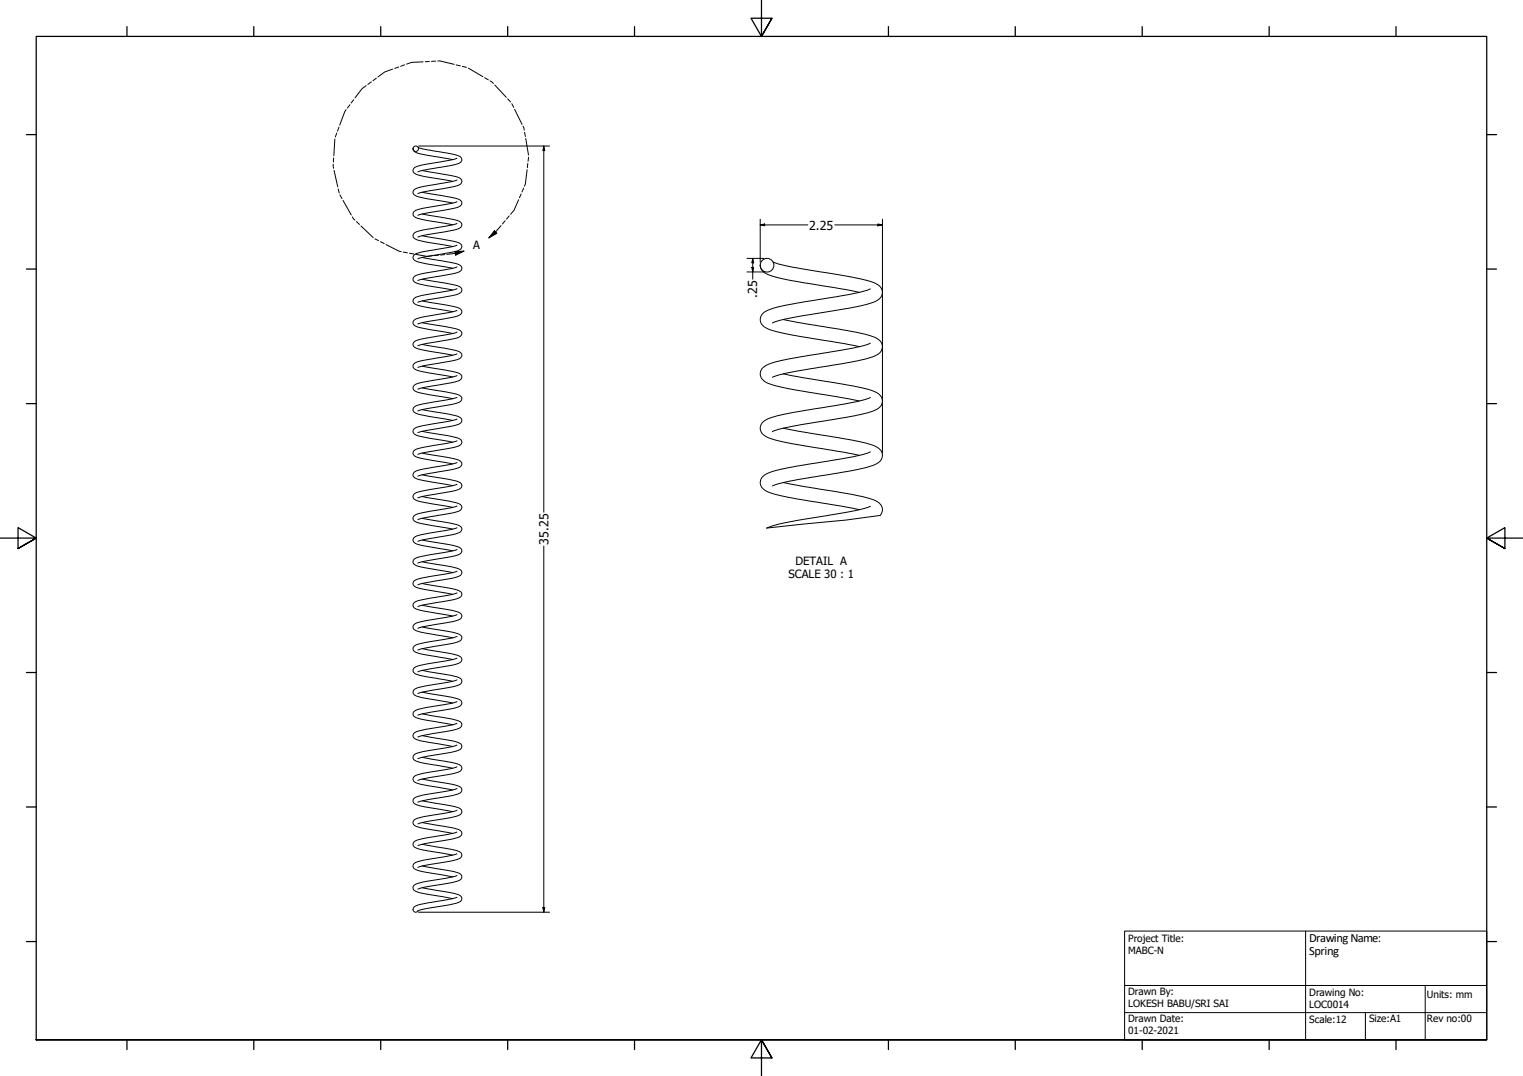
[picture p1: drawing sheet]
<svg xmlns="http://www.w3.org/2000/svg" width="841mm" height="594mm" viewBox="0 0 841 594" stroke-linecap="round" stroke-linejoin="round" font-family="sans-serif">
<!-- layer: Visible (ANSI) -->
<g fill="none" stroke="#000" stroke-width=".55">
<path d="M228 82a5 5 0 0 0 5 3l17 3M231 81l14 3a17 17 0 0 1 10 3v2a12 12 0 0 1-10 3l-14 3M233 94l11 2a17 17 0 0 1 11 3v2a12 12 0 0 1-9 3l-15 3M252 99l-13 3a18 18 0 0 0-11 3v2a12 12 0 0 0 9 3l13 2M252 87l-13 3a18 18 0 0 0-11 3v2a12 12 0 0 0 9 3l13 2M233 106l11 2a18 18 0 0 1 11 3v2a12 12 0 0 1-9 3l-15 3M233 118l11 2a18 18 0 0 1 11 3v2a12 12 0 0 1-9 3l-15 3M252 111l-13 3a18 18 0 0 0-11 3v2a12 12 0 0 0 9 3l13 2M233 130l11 2a18 18 0 0 1 11 3v2a12 12 0 0 1-9 3l-15 3M252 135l-13 3a18 18 0 0 0-11 3v2a12 12 0 0 0 9 3l13 2M252 123l-13 3a18 18 0 0 0-11 3v2a12 12 0 0 0 9 3l13 2M233 142l11 2a18 18 0 0 1 11 3v2a12 12 0 0 1-9 3l-15 3"/>
<path d="M233 154l11 2a18 18 0 0 1 11 3v2a12 12 0 0 1-9 3l-15 3M252 159l-13 3a18 18 0 0 0-11 3v2a12 12 0 0 0 9 3l13 2M252 147l-13 3a18 18 0 0 0-11 3v2a12 12 0 0 0 9 3l13 2M420 146a7 7 0 0 0 7 7l10 2 38 6M427 145a453 453 0 0 0 47 9 20 20 0 0 1 13 5 6 6 0 0 1-5 8l-9 2-12 2a175 175 0 0 0-34 7M481 159a338 338 0 0 1-46 9l-4 1a15 15 0 0 0-11 6 6 6 0 0 0 5 7l12 3 38 6M233 166l11 2a18 18 0 0 1 11 3v2a12 12 0 0 1-9 3l-15 3M233 178l11 2a18 18 0 0 1 11 3v2a12 12 0 0 1-9 3l-15 3M252 171l-13 3a18 18 0 0 0-11 3v2a12 12 0 0 0 9 3l13 2M433 176l15 3a184 184 0 0 1 36 8 5 5 0 0 1 3 5 5 5 0 0 1-4 5 420 420 0 0 1-47 9l-9 2M233 190l11 2a18 18 0 0 1 11 3v2a12 12 0 0 1-9 3l-15 3M252 195l-13 3a18 18 0 0 0-11 3v2a12 12 0 0 0 9 3l13 2"/>
<path d="M252 183l-13 3a18 18 0 0 0-11 3v2a12 12 0 0 0 9 3l13 2M481 189a254 254 0 0 1-41 8l-9 2a15 15 0 0 0-11 6 6 6 0 0 0 5 7 269 269 0 0 0 37 7l13 2M233 202l11 2a18 18 0 0 1 11 3v2a12 12 0 0 1-9 3l-15 3M233 214l11 2a18 18 0 0 1 11 3v2a12 12 0 0 1-9 3l-15 3M252 219l-13 3a18 18 0 0 0-11 3v2a12 12 0 0 0 9 3l13 2M252 207l-13 3a18 18 0 0 0-11 3v2a12 12 0 0 0 9 3l13 2M433 206l17 4a170 170 0 0 1 34 7 5 5 0 0 1 3 5 5 5 0 0 1-4 5 338 338 0 0 1-45 8l-11 3M481 219a247 247 0 0 1-41 8l-9 2a15 15 0 0 0-11 6 6 6 0 0 0 5 7l12 3 38 6M233 226l11 2a18 18 0 0 1 11 3v2a12 12 0 0 1-9 3l-15 3M233 238l11 2a18 18 0 0 1 11 3v2a12 12 0 0 1-9 3l-15 3M252 231l-15 3a12 12 0 0 0-9 3v2a12 12 0 0 0 9 3l13 2M433 236l17 4a163 163 0 0 1 34 7 5 5 0 0 1 3 5 5 5 0 0 1-4 5 420 420 0 0 1-47 9l-9 2"/>
<path d="M233 250l11 2a18 18 0 0 1 11 3v2a12 12 0 0 1-9 3l-15 3M252 255l-15 3a12 12 0 0 0-9 3v2a12 12 0 0 0 9 3l13 2M252 243l-15 3a12 12 0 0 0-9 3v2a12 12 0 0 0 9 3l13 2M481 249a247 247 0 0 1-41 8l-9 2a15 15 0 0 0-11 6 6 6 0 0 0 5 7 269 269 0 0 0 37 7l13 2M233 262l11 2a18 18 0 0 1 11 3v2a12 12 0 0 1-9 3l-15 3M233 274l11 2a18 18 0 0 1 11 3v2a12 12 0 0 1-9 3l-15 3M252 279l-15 3a12 12 0 0 0-9 3v2a12 12 0 0 0 9 3l13 2M252 267l-15 3a12 12 0 0 0-9 3v2a12 12 0 0 0 9 3l13 2M433 266l19 4a139 139 0 0 1 33 7 5 5 0 0 1 1 8M481 279a301 301 0 0 1-44 9l-7 1-7 3M233 286l11 2a18 18 0 0 1 11 4 7 7 0 0 1-7 4l-17 3M233 298l11 2a18 18 0 0 1 11 4 7 7 0 0 1-7 4l-17 3"/>
<path d="M252 291l-15 3a12 12 0 0 0-9 3v2a12 12 0 0 0 9 3l13 2M233 310l11 2a18 18 0 0 1 11 4 7 7 0 0 1-7 4l-17 3M252 315l-15 3a12 12 0 0 0-9 3v2a12 12 0 0 0 9 3l13 2M252 303l-15 3a12 12 0 0 0-9 3v2a12 12 0 0 0 9 3l13 2M233 322l11 2a18 18 0 0 1 11 4 7 7 0 0 1-7 4l-17 3M233 334l11 2a18 18 0 0 1 11 4 7 7 0 0 1-7 4l-17 3M252 339l-15 3a12 12 0 0 0-9 3v2a12 12 0 0 0 9 3l13 2M252 327l-15 3a12 12 0 0 0-9 3v2a12 12 0 0 0 9 3l13 2M233 346l11 2a18 18 0 0 1 11 4 7 7 0 0 1-7 4l-17 3M233 358l11 2a18 18 0 0 1 11 4 7 7 0 0 1-7 4l-17 3M252 351l-15 3a12 12 0 0 0-9 3v2a12 12 0 0 0 9 3l13 2M233 370l11 2a18 18 0 0 1 11 4 7 7 0 0 1-7 4l-17 3"/>
<path d="M252 375l-15 3a12 12 0 0 0-9 3v2a12 12 0 0 0 9 3l13 2M252 363l-15 3a12 12 0 0 0-9 3v2a12 12 0 0 0 9 3l13 2M233 382l11 2a18 18 0 0 1 11 4 7 7 0 0 1-7 4l-17 3M233 394l11 2a18 18 0 0 1 11 4v1a21 21 0 0 1-13 4l-11 2M252 399l-15 3a12 12 0 0 0-9 3v2a12 12 0 0 0 9 3l13 2M252 387l-15 3a12 12 0 0 0-9 3v2a12 12 0 0 0 9 3l13 2M233 406l11 2a17 17 0 0 1 11 4v1a21 21 0 0 1-13 4l-11 2M233 418l11 2a17 17 0 0 1 11 4v1a21 21 0 0 1-13 4l-11 2M252 411l-15 3a12 12 0 0 0-9 3v2a12 12 0 0 0 9 3l13 2M233 430l11 2a17 17 0 0 1 11 4v1a21 21 0 0 1-13 4l-11 2M252 435l-15 3a12 12 0 0 0-9 3v2a12 12 0 0 0 9 3l13 2M252 423l-15 3a12 12 0 0 0-9 3v2a12 12 0 0 0 9 3l13 2"/>
<path d="M233 442l11 2a17 17 0 0 1 11 4v1a21 21 0 0 1-13 4l-11 2M233 454l11 2a17 17 0 0 1 11 4v1a21 21 0 0 1-13 4l-11 2M252 459l-15 3a12 12 0 0 0-9 3v1a7 7 0 0 0 7 4l15 2M252 447l-15 3a12 12 0 0 0-9 3v2a12 12 0 0 0 9 3l13 2M233 466l11 2a17 17 0 0 1 11 4v1a21 21 0 0 1-13 4l-11 2M233 478l11 2a17 17 0 0 1 11 4v1a21 21 0 0 1-13 4l-11 2M252 471l-15 3a12 12 0 0 0-9 3v1a7 7 0 0 0 7 4l15 2M233 490l11 2a17 17 0 0 1 11 4v1a21 21 0 0 1-13 4l-11 2M252 495l-16 4a11 11 0 0 0-8 2 1.5 1.5 0 0 0 1 2 1.5 1.5 0 0 0 2 0M252 483l-15 3a12 12 0 0 0-9 3v1a7 7 0 0 0 7 4l15 2"/>
<circle cx="230" cy="82" r="1.5"/>
<circle cx="424" cy="146" r="4"/>
</g>
<!-- layer: Break Line (ANSI) -->
<path d="M486 285l-19 2-44 5" fill="none" stroke="#000" stroke-width=".55"/>
<!-- layer: Detail Boundary (ANSI) -->
<g fill="none" stroke="#000" stroke-width=".55">
<path d="M217 38l-5 2-3 2M220 37l-2 1M223 36l-2 1M234 34h-7l-2 1M237 34h-2M241 34h-3M242 34l9 2M252 36h2M255 37h3M259 38l8 4M193 58l-1 2M195 55l-1 2"/>
<path d="M202 47l-2 2-4 5M205 45l-2 2M208 43l-2 2M268 43l2 1M271 45l1 1M273 47l7 7M280 55l2 1M283 57l1 2M185 77l-1 9M186 73l-1 3M187 70l-1 2M191 61l-3 8"/>
<path d="M284 60l4 9M289 70v2M290 73v2M290 76l2 10M184 91v2M184 87v3M184 94l2 9M291 94l-1 9M291 90v3M292 87v2M187 104v3M188 108l1 2"/>
<path d="M189 111l5 8M195 120l1 2M281 119l-1 2M286 110l-2 6-2 2M288 107l-1 2M289 104l-1 2M197 122l2 2M199 125l7 6M207 132l2 1M210 133l2 1M213 135l9 4M223 139l2 1"/>
<path d="M226 140h2M251 139h5l-4 2zM256 139l-9 1M273 127l1 2-4 2zM277 125l-7 6M279 122l-2 2M230 140l6 2 3-1M242 141h-2M246 141h-3"/>
</g>
<g fill="#000">
<path d="M273 127l1 2-4 2z" fill-rule="evenodd"/>
<path d="M251 139h5l-4 2z" fill-rule="evenodd"/>
</g>
<!-- layer: Border (ANSI) -->
<g fill="none" stroke="#000" stroke-width=".7">
<path d="M70 15v5M140 15v5M210 15v5M280 15v5M350 15v5M420 0v20l-5-10h11l-6 10 6-10M491 15v5M561 15v5M631 15v5M701 15v5M771 15v5M15 74h5"/>
<path d="M821 74h5M15 149h5M821 149h5M15 223h5M821 223h5M0 297h20l-10-6v12l10-6-10 6M841 297h-20l10-6v12l-10-6 10 6M15 371h5M821 371h5M15 446h5M821 446h5M15 520h5"/>
<path d="M821 520h5M20 574v-554h801v554h-801h801M70 574v5M140 574v5M210 574v5M280 574v5M350 574v5M491 574v5M561 574v5M631 574v5M701 574v5M771 574v5"/>
<path d="M426 584l-6-10 6 10h-11l5-10v20"/>
</g>
<!-- layer: Title (ANSI) -->
<path d="M621 514h200v60h-200zM721 514v60M621 559h200M621 544h200M754 559v15M787 544v30" fill="none" stroke="#000" stroke-width=".55"/>
<!-- layer: Dimension (ANSI) -->
<g fill="none" stroke="#000" stroke-width=".55">
<path d="M231 81h72M300 81l1 2h-1zM300 81v202M420 124h2v1zM420 124h26M420 121v24M461 124h26M485 124h2l-2 1zM487 121v129M412 150h10M412 143h10M415 148h1v2z"/>
<path d="M416 143v2h-1zM416 143v11M300 301v203M231 504h72M300 501h1l-1 3z"/>
</g>
<g fill="#000">
<path d="M300 81l1 2h-1z" fill-rule="evenodd"/>
<path d="M420 124h2v1z" fill-rule="evenodd"/>
<path d="M485 124h2l-2 1z" fill-rule="evenodd"/>
<path d="M415 148h1v2z" fill-rule="evenodd"/>
<path d="M416 143v2h-1z" fill-rule="evenodd"/>
<path d="M300 501h1l-1 3z" fill-rule="evenodd"/>
</g>
<g font-size="6.9">
<text x="447" y="127">2.25</text>
<text x="418" y="165" transform="rotate(-90 418 165)">.25</text>
<text x="303" y="301" transform="rotate(-90 303 301)">35.25</text>
<text x="723" y="520">DrawingName:</text>
<text x="723" y="527">Spring</text>
</g>
<g font-size="6.3">
<text x="261" y="138">A</text>
<text x="439" y="312">DETAIL A</text>
<text x="435" y="319">SCALE 30 : 1</text>
</g>
<g font-size="5.5">
<text x="623" y="520">Project Title:</text>
<text x="623" y="527">MABC-N</text>
<text x="623" y="549">Drawn By:</text>
<text x="723" y="550">Drawing No:</text>
<text x="788" y="551">Units: mm</text>
<text x="623" y="556">LOKESH BABU/SRI SAI</text>
<text x="723" y="557">LOC0014</text>
<text x="623" y="564">Drawn Date:</text>
<text x="723" y="565">Scale:12</text>
<text x="756" y="564">Size:A1</text>
<text x="788" y="564">Rev no:00</text>
<text x="623" y="571">01-02-2021</text>
</g>
</svg>
